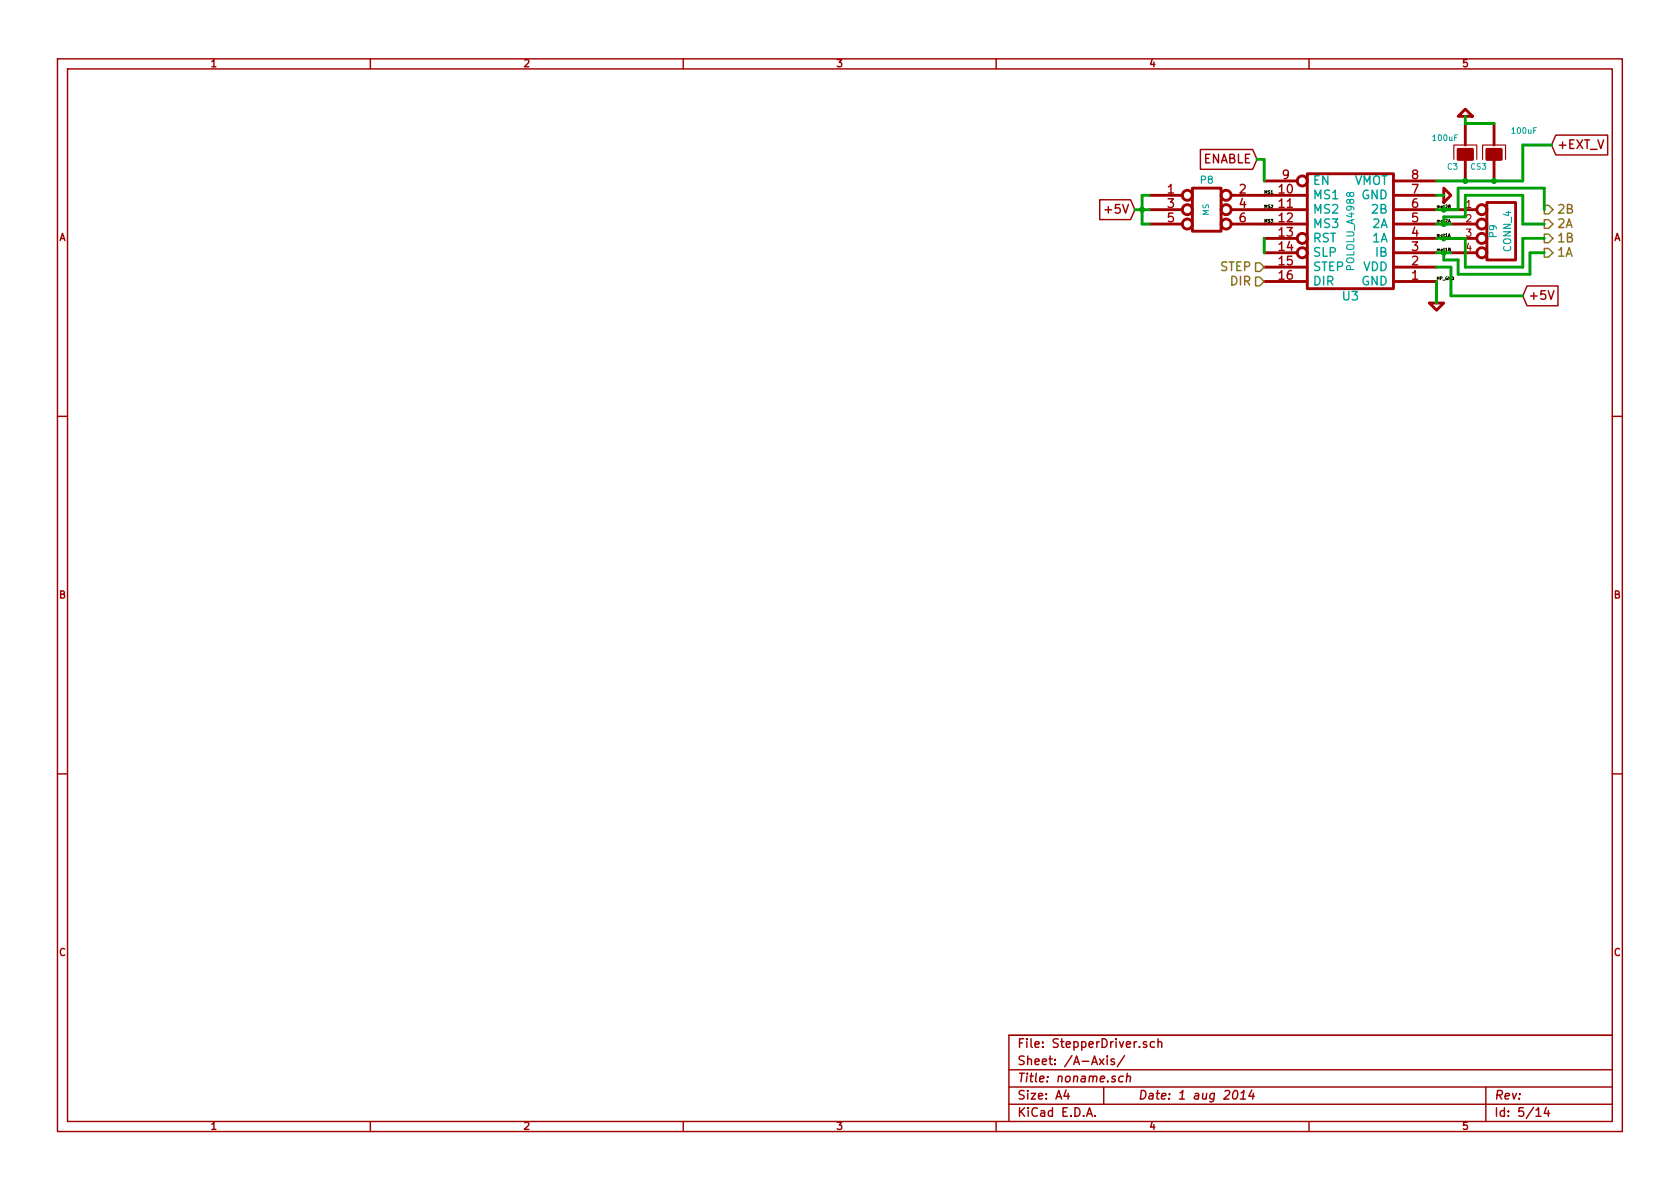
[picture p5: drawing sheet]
<svg xmlns="http://www.w3.org/2000/svg" width="297mm" height="210mm" viewBox="0 0 297 210" stroke-linecap="round" stroke-linejoin="round" font-family="sans-serif">
<g fill="none" stroke="#a00000" stroke-width=".25">
<path d="M10.2 10.4h276.6v189.7h-276.6zM11.9 12.2h273.2v186.1h-273.2zM65.5 10.4v1.8M120.8 10.4v1.8M176.1 10.4v1.8M231.4 10.4v1.8M194.4 35.3h5.5l.8 1.8-.8 1.7h-5.5zM212.2 26.4h9.3l.7 1.8-.7 1.7h-9.3zM275.1 23.9h9.2v3.5h-9.2l-.8-1.8zM270 50.6h5.5v3.5h-5.5l-.8-1.8zM10.2 73.6h1.7M285.1 73.6h1.7"/>
<path d="M10.2 136.8h1.7M285.1 136.8h1.7M65.5 198.3v1.8M120.8 198.3v1.8M176.1 198.3v1.8M178.4 189.2h106.7M178.4 195.3h106.7M178.4 192.2h106.7M188.5 192.8l-.4 1h1M188.8 193.3v1.1M192.1 197.4l.5-1.5 .5 1.5M192.3 197h.7"/>
<path d="M193.6 197.3v.1M194.4 187.2l.8 1.1M195.1 192.2v3.1M195.2 187.2l-.8 1.1M195.8 186.7v.2M195.8 187.2v1.1M197 187.3l-.4-.1-.2 .3 .1 .2 .5 .1v.4h-.6M198.6 190.4l-.1-.1a.52 .52 0 0 0-.7 .3v.6l.3 .1 .4-.1M198.8 186.7l-1.3 1.9M199.2 190.4l.3-.1 .3 .1v.9M199.3 189.8l-.2 1.5M202.7 184.3l-.3-.1-.3 .2 .1 .2 .5 .2v.3h-.6"/>
<path d="M204.1 184.3a.48 .48 0 0 0-.6 0v.8l.2 .1 .4-.1M204.7 184.3h.1a.36 .36 0 0 1 .6 .1v.8M204.7 183.7v1.5M218.2 193l.3-.2a.88 .88 0 0 1-.3 1.6l-.2-.3a1.19 1.19 0 0 1 .2-1.1zM219.3 194.4h.9M219.4 193.3l.5-.5-.1 1.6M221.3 192.8l-.5 1h1M221.6 193.3l-.1 1.1M231.4 198.3v1.8M262.7 192.2v6.1M271.6 196.3l.4-.4v1.5M271.6 197.4h.9"/>
<path d="M273.4 195.8l-.4 1.1h1M273.8 196.4v1M285.1 183.1h-106.7v15.2"/>
</g>
<g fill="none" stroke="#a00000" stroke-width=".51">
<path d="M203.2 39.6h5.8M203.2 37.1h5.8M203.2 34.5h5.8M210.8 33.3h5.1v7.6h-5.1zM217.7 39.6h13.4M217.7 37.1h13.4M217.7 34.5h13.4M223.5 32h5.9M231.1 30.7h15.3v20.3h-15.3zM246.4 39.6h7.6M246.4 37.1h7.6M246.4 34.5h7.6"/>
<path d="M246.4 32h7.6M255.3 33.3l1.2 1.2-1.2 1.3zM256.5 39.6h4.6M256.5 37.1h4.6M257.8 20.6l1.3-1.3 1.2 1.3zM259.1 21.8v3.8M259.1 28.2v3.8M262.9 35.8h5.1v10.2h-5.1zM264.2 21.8v3.8M264.2 28.2v3.8M223.5 49.8h7.6M223.5 47.2h7.6"/>
<path d="M223.5 44.7h5.9M223.5 42.2h5.9M246.4 49.8h7.6M246.4 47.2h7.6M246.4 44.7h7.6M246.4 42.2h7.6M252.7 53.6h2.6l-1.3 1.3zM256.5 44.7h4.6M256.5 42.2h4.6"/>
<circle cx="209.9" cy="34.5" r=".89"/>
<circle cx="209.9" cy="37.1" r=".89"/>
<circle cx="209.9" cy="39.6" r=".89"/>
<circle cx="216.8" cy="34.5" r=".89"/>
<circle cx="216.8" cy="37.1" r=".89"/>
<circle cx="216.8" cy="39.6" r=".89"/>
<circle cx="230.3" cy="32" r=".89"/>
<circle cx="262" cy="39.6" r=".89"/>
<circle cx="262" cy="37.1" r=".89"/>
<circle cx="230.3" cy="44.7" r=".89"/>
<circle cx="230.3" cy="42.2" r=".89"/>
<circle cx="262" cy="42.2" r=".89"/>
<circle cx="262" cy="44.7" r=".89"/>
</g>
<path d="M257 28.2v-2.6h4.1v2.6M262.1 28.2v-2.6h4.1v2.6" fill="none" stroke="#a00000" stroke-width=".2"/>
<g fill="#a00000" stroke="#a00000" stroke-width=".51">
<path d="M257.8 26.4h2.5v1.8h-2.5z"/>
<path d="M262.9 26.4h2.5v1.8h-2.5z"/>
</g>
<path d="M273 38.9h.8l.8 .7-.8 .8h-.8zM273 36.3h.8l.8 .8-.8 .7h-.8zM222 46.5h.8l.7 .7-.7 .8h-.8zM222 49h.8l.7 .8-.7 .7h-.8zM273 43.9h.8l.8 .8-.8 .8h-.8zM273 41.4h.8l.8 .8-.8 .7h-.8z" fill="none" stroke="#808000" stroke-width=".25"/>
<path d="M256.1 39.3l.1-.5 .2 .5M256.1 36.5h.3v-.2l-.3-.1v.6h.2l.1-.2-.1-.1M256.1 41.9l.1-.6 .2 .6M256.1 44.1h.3v-.2h-.3v.5h.2l.1-.2-.1-.1" fill="none" stroke="#000" stroke-width=".18"/>
<g fill="none" stroke="#00a000" stroke-width=".51">
<path d="M200.7 37.1h2.5M203.2 34.5h-1.3v5.1h1.3M222.2 28.2h1.3v3.8M254 37.1h3.8v-3.8h15.2v3.8M254 34.5h1.3M254 39.6h2.5M255.3 39.6v-1.3h3.8v-3.8h10.1v5.1h3.8M259.1 20.6v1.2h5.1M274.3 25.6h-5.1v6.4h-15.2M223.5 42.2v2.5M254 47.2h2.5v5.1h12.7M254 42.2h5.1v5h10.1v-5h3.8"/>
<path d="M254 49.8v3.8M254 44.7h2.5M255.3 44.7v1.3h2.5v2.5h12.7v-3.8h2.5"/>
</g>
<g fill="#00a000" stroke="#00a000" stroke-width=".25">
<circle cx="259.1" cy="32" r=".41"/>
<circle cx="201.9" cy="37.1" r=".41"/>
<circle cx="255.3" cy="39.6" r=".41"/>
<circle cx="255.3" cy="37.1" r=".41"/>
<circle cx="255.3" cy="42.2" r=".41"/>
<circle cx="255.3" cy="44.7" r=".41"/>
<circle cx="264.2" cy="32" r=".41"/>
</g>
<g font-size="2.1" fill="#a00000">
<text x="212.5" y="29">ENABLE</text>
<text x="275.3" y="26.4">+EXT_V</text>
<text x="206.4" y="34.3">1</text>
<text x="219.1" y="34.3">2</text>
<text x="226.2" y="34.3">10</text>
<text x="226.7" y="31.7">9</text>
<text x="249.6" y="34.3">7</text>
<text x="249.6" y="31.7">8</text>
<text x="195.8" y="37.8">+5V</text>
<text x="206.4" y="36.8">3</text>
<text x="206.4" y="39.4">5</text>
<text x="219.1" y="36.8">4</text>
<text x="219.1" y="39.4">6</text>
<text x="226.2" y="36.8">11</text>
<text x="226.2" y="39.4">12</text>
<text x="226.2" y="41.9">13</text>
<text x="249.6" y="41.9">4</text>
<text x="249.6" y="39.4">5</text>
<text x="249.6" y="36.8">6</text>
<text x="226.2" y="44.4">14</text>
<text x="226.2" y="47">15</text>
<text x="249.6" y="47">2</text>
<text x="249.6" y="44.4">3</text>
<text x="226.2" y="49.5">16</text>
<text x="249.6" y="49.5">1</text>
<text x="270.3" y="53.1">+5V</text>
<text x="179.9" y="185.4">File: StepperDriver.sch</text>
<text x="179.9" y="191.5">Title: noname.sch</text>
<text x="179.9" y="188.4">Sheet: /A-Axis/</text>
<text x="179.9" y="197.6">KiCad E.D.A.</text>
<text x="179.9" y="194.5">Size: A4</text>
<text x="201.2" y="194.5">Date: 1 aug 2014</text>
<text x="264.2" y="194.5">Rev:</text>
<text x="264.2" y="197.6">Id: 5/14</text>
</g>
<g font-size="2.1" fill="#00a0a0">
<text x="232.2" y="32.8">EN</text>
<text x="232.2" y="35.3">MS1</text>
<text x="239.2" y="32.8">VMOT</text>
<text x="240.6" y="35.3">GND</text>
<text x="232.2" y="37.8">MS2</text>
<text x="232.2" y="40.4">MS3</text>
<text x="242.6" y="40.4">2A</text>
<text x="242.6" y="37.8">2B</text>
<text x="232.2" y="42.9">RST</text>
<text x="232.2" y="45.5">SLP</text>
<text x="242.6" y="42.9">1A</text>
<text x="243.2" y="45.5">IB</text>
<text x="232.2" y="48">STEP</text>
<text x="232.2" y="50.5">DIR</text>
<text x="237.4" y="53.2">U3</text>
<text x="240.6" y="50.5">GND</text>
<text x="240.9" y="48">VDD</text>
</g>
<g font-size="2.1" fill="#808000">
<text x="275.3" y="40.4">2A</text>
<text x="275.3" y="37.8">2B</text>
<text x="275.3" y="45.5">1A</text>
<text x="275.3" y="42.9">1B</text>
<text x="215.7" y="48">STEP</text>
<text x="217.6" y="50.5">DIR</text>
</g>
<g font-size="1.8" fill="#a00000">
<text x="37.3" y="11.9">1</text>
<text x="92.7" y="11.9">2</text>
<text x="148" y="11.9">3</text>
<text x="203.3" y="11.9">4</text>
<text x="258.6" y="11.9">5</text>
<text x="259.2" y="36.8">1</text>
<text x="259.2" y="39.4">2</text>
<text x="259.2" y="41.9">3</text>
<text x="10.4" y="42.7">A</text>
<text x="259.2" y="44.4">4</text>
<text x="285.3" y="42.7">A</text>
<text x="10.4" y="105.9">B</text>
<text x="285.3" y="105.9">B</text>
<text x="10.4" y="169.1">C</text>
<text x="285.3" y="169.1">C</text>
<text x="37.3" y="199.8">1</text>
<text x="92.7" y="199.8">2</text>
<text x="148" y="199.8">3</text>
<text x="203.3" y="199.8">4</text>
<text x="258.6" y="199.8">5</text>
</g>
<g font-size="1.8" fill="#00a0a0">
<text x="212.3" y="32.5">P8</text>
<text x="264.7" y="42" transform="rotate(-90 264.7 42)">P9</text>
<text x="239.5" y="47.7" transform="rotate(-90 239.5 47.7)">POLOLU_A4988</text>
<text x="267.2" y="44.5" transform="rotate(-90 267.2 44.5)">CONN_4</text>
</g>
<g font-size="1.4" fill="#00a0a0">
<text x="267.4" y="23.7">100uF</text>
<text x="253.4" y="25">100uF</text>
<text x="255.9" y="30">C3</text>
<text x="260" y="30">CS3</text>
<text x="213.8" y="38.1" transform="rotate(-90 213.8 38.1)">MS</text>
</g>
<g font-size=".7">
<text x="223.5" y="34.3">MS1</text>
<text x="223.5" y="36.8">MS2</text>
<text x="223.5" y="39.4">MS3</text>
<text x="254" y="36.8">mot2B</text>
<text x="254" y="39.4">mot2A</text>
<text x="254" y="41.9">mot1A</text>
<text x="254" y="44.4">mot1B</text>
<text x="254" y="49.5">HP_GND</text>
</g>
</svg>
